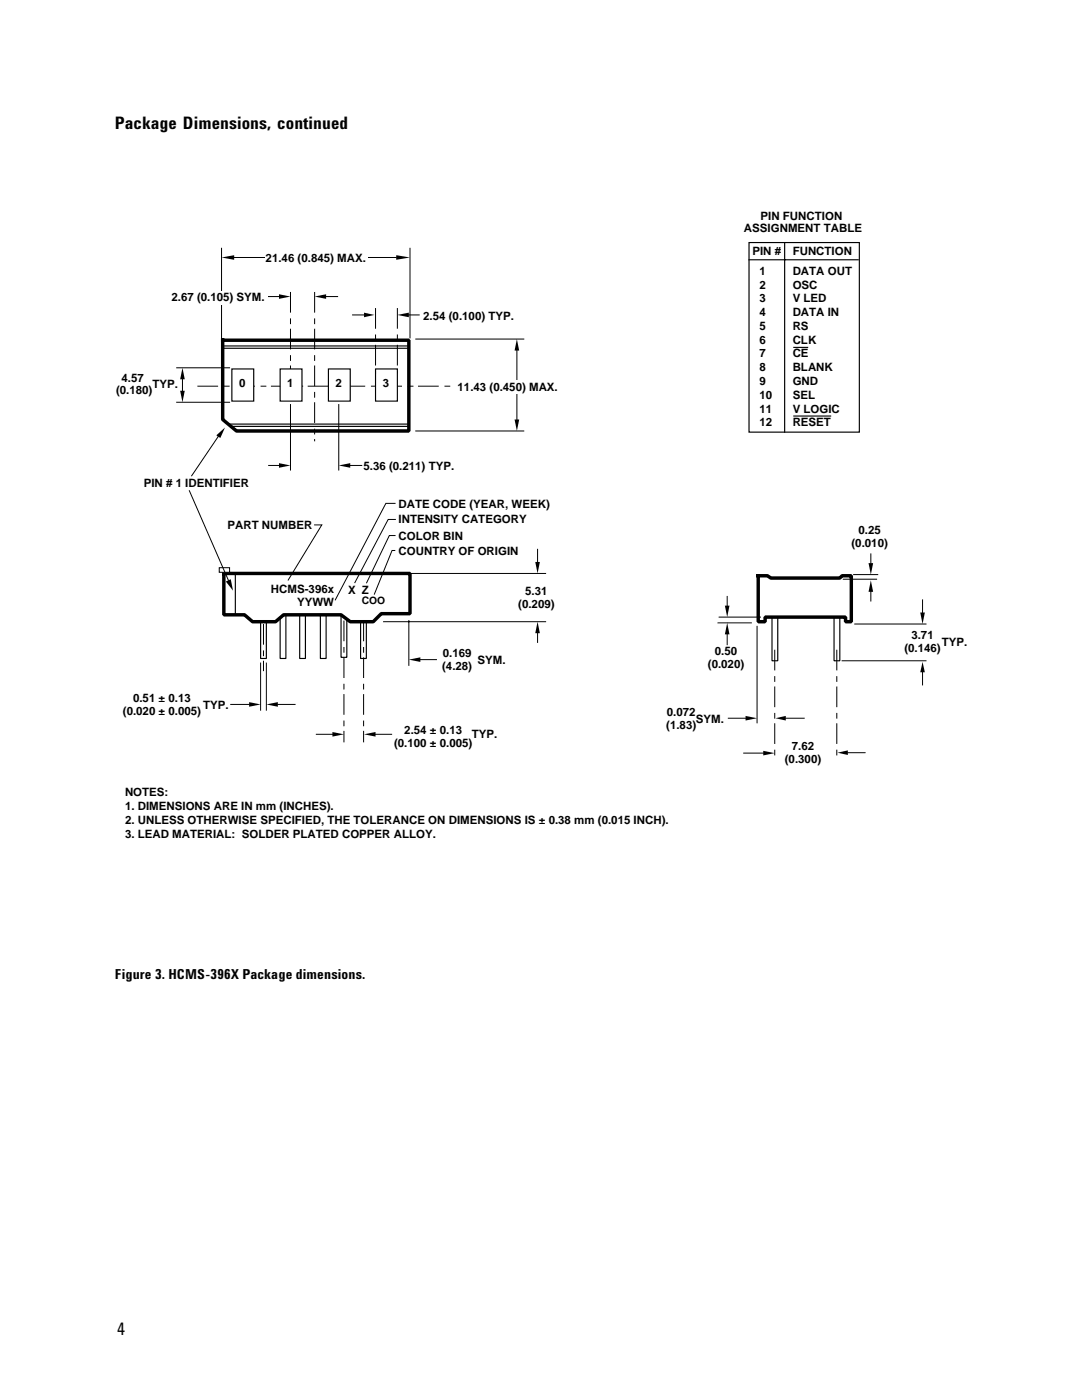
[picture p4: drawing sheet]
<svg xmlns="http://www.w3.org/2000/svg" width="216mm" height="279mm" viewBox="0 0 216 279" stroke-linecap="round" stroke-linejoin="round" font-family="sans-serif">
<path d="M44.7 69h36.7M44.7 69.5h36.7M45.8 84.6h35.8M45.8 85.1h35.8M52 122.7v8.7h1.1v-8.7M55.9 122.7v8.7h1.1v-8.7M59.8 122.7v8.7h1.1v-8.7M63.9 122.7v8.7h1.2v-8.7M68.1 122.5v8.7h1.1v-8.7M72 122.7v8.7h1.1v-8.7M154 123.2v8.7h1.2v-8.7M166.4 123.2v8.7h1.2v-8.7" fill="none" stroke="#000" stroke-width=".23"/>
<g fill="none" stroke="#000" stroke-width=".2">
<path d="M44.2 49.6v17.8M53.4 59.2h2.3M36.4 75.7v2.3M83 67.7h21.5M103.1 70v13.9M53.6 92.9h2.1M69.9 92.9h2.3M83 86h21.5M77 114.4h31.9M107.3 109.6v2.8M168.3 115.6h6.6M170.3 114.7h4.8"/>
<path d="M173.8 110.5v1.9M173.8 117.9v2M184.1 119.7v2.5M52 132.3v9.4M53.1 132.3v9.4M76.5 124.1h32.4M81.6 123.8v9M83.9 131.6h3.2M107.3 126.4v1.8M151.1 125v19.3M168 131.9h16.8M170.6 124.5h14.2"/>
<path d="M184.1 134.2v2.5M46 140.6h3.7M55.4 140.6h3.5M63.1 146.5h3.2M74.9 146.5h3.2M145.3 143.3h3.5M156.8 143.3h3.7"/>
</g>
<g fill="#000">
<path d="M55.7 58.7l2.3 .5-2.3 .4zM36.4 73.4l.5 2.3h-.9zM103.1 67.7l.5 2.3h-.9zM36 78h.9l-.5 2.3zM55.7 92.4l2.3 .5-2.3 .5zM67.6 92.9l2.3-.5v1zM102.7 83.7h.9l-.5 2.3zM106.8 112.2h.9l-.4 2.2zM173.3 112.4h.9l-.4 2.3zM173.8 115.8l.4 2.3h-.9zM81.6 131.6l2.3-.4v.9zM107.3 124.1l.4 2.3h-.9z"/>
<path d="M183.6 122.2h.9l-.4 2.3zM184.1 132.1l.4 2.1h-.9zM49.7 140.1l2.3 .5-2.3 .4zM53.1 140.6l2.3-.5v.9zM66.3 146.1l2.3 .4-2.3 .5zM72.6 146.5l2.3-.4v.9zM148.8 142.9l2.3 .4-2.3 .5zM154.7 143.3l2.1-.4v.9z"/>
</g>
<path d="M58 58.3v16.2M62.8 58.3v29.8M39.4 77.1h54.3M79.3 61.5v13M52.6 124.5v9.4M68.6 123.8v24.4M72.6 123.8v24.4M154.6 129.7v21.3M167 129.7v21.3" fill="none" stroke="#000" stroke-width=".2" stroke-dasharray="4.1 1.1 1.1 .9" stroke-linecap="butt"/>
<path d="M151.3 114.9h1.8l.7 .5h13.8l.4-.5h1.9v9.2h-1.2v-.9h-16v.9h-1.4z" fill="none" stroke="#000" stroke-width=".69"/>
<g fill="#fff" stroke="#000" stroke-width=".23">
<path d="M46.3 73.6h4.3v6.5h-4.3z"/>
<path d="M74.9 73.6h4.4v6.5h-4.4z"/>
<path d="M65.5 73.6h4.4v6.5h-4.4z"/>
<path d="M55.9 73.6h4.4v6.5h-4.4z"/>
</g>
<g fill="#fff">
<path d="M76.3 75.2h1.6v2.8h-1.6z"/>
<path d="M66.9 75.2h1.6v2.8h-1.6z"/>
<path d="M57.3 75.2h1.6v2.8h-1.6z"/>
<path d="M47.6 75.2h1.7v2.8h-1.7z"/>
</g>
<path d="M65.1 59.2h2.3M81.8 49.6v17.8M35.3 73.4h10.5M35.3 80.3h10.5M43.5 87.2l-5.3 7.8M58 80.7v13.1M67.6 80.7v13.1" fill="none" stroke="#000" stroke-width=".2"/>
<path d="M62.8 59.2l2.3-.5v.9zM43.2 86.9l1.7-1.6-.9 2.1z" fill="#000"/>
<g fill="#fff">
<path d="M34.1 58h19.3v2.8h-19.3z"/>
<path d="M90.3 75.9h22.2v2.8h-22.2z"/>
</g>
<path d="M152.3 149.8l2.3 .5-2.3 .5zM167.1 150.2l2.1-.4v.9z" fill="#000"/>
<path d="M148.4 150.3h3.9M169.2 150.2h3.4" fill="none" stroke="#000" stroke-width=".2"/>
<path d="M44.7 114.4h37.1v8.1h-5.7l-1.6 1.6h-4.6l-1.8-1.4h-11.5l-1.6 1.4h-4.6l-1.6-1.4h-4.1z" fill="#fff" stroke="#000" stroke-width=".69"/>
<path d="M47 114.4v8.3" fill="none" stroke="#000" stroke-width=".23"/>
<path d="M46.7 51.4h32.4M81.6 62.9h2M62.8 104.8h1.4l-6.7 11M78.8 109.9h-.6l-3.5 8.7M78.8 100.5h-1.8l-10.1 19.2M78.8 106.9h-1.1l-4.5 9.4M78.9 103.7h-1.4l-6.7 12.6" fill="none" stroke="#000" stroke-width=".2"/>
<path d="M44.4 67.9h37.2v18.1h-34.4l-2.8-2.3z" fill="none" stroke="#000" stroke-width=".69"/>
<path d="M74.9 61.5v13" fill="none" stroke="#000" stroke-width=".2" stroke-dasharray="4.1 1.1 1.1 .9" stroke-linecap="butt"/>
<path d="M44.2 51.4l2.5-.5v.9zM79.1 50.9l2.7 .5-2.7 .4zM79.3 62.9l2.3-.5v.9z" fill="#000"/>
<path d="M52.9 50.2h20.4v2.8h-20.4z" fill="#fff"/>
<path d="M72.6 62.4l2.1 .5-2.1 .4zM144.6 120.9h1l-.5 2.3zM145.1 124.3l.5 2.3h-1z" fill="#000"/>
<path d="M70.3 62.9h2.3M145.1 119v1.9M143.3 124.3h6.6M143.5 123.2h8.3M145.1 126.6v2.1" fill="none" stroke="#000" stroke-width=".2"/>
<path d="M149.5 48.4h22v37.8h-22zM149.5 51.8h21.7M156.6 48.5v37.7M158.4 69.3h2.8M158.4 83h7.3" fill="none" stroke="#000" stroke-width=".23"/>
<path d="M43.7 113.3h2.1v.9h-2.1z" fill="#fff" stroke="#000" stroke-width=".2"/>
<path d="M45.1 116.1l.9-.5 .5 2.3z" fill="#000"/>
<path d="M37.8 97.9l7.8 17.9" fill="none" stroke="#000" stroke-width=".2"/>
<g font-size="3.5">
<text x="22.9" y="25.8">Package Dimensions, continued</text>
<text x="23.4" y="266.5">4</text>
</g>
<text font-size="2.8" x="22.9" y="195.3">Figure 3. HCMS-396X Package dimensions.</text>
<g font-size="2.3">
<text x="148.5" y="46.3">ASSIGNMENT TABLE</text>
<text x="151.8" y="43.8">PIN FUNCTION</text>
<text x="53" y="52.3">21.46 (0.845) MAX.</text>
<text x="150.1" y="50.9">PIN #</text>
<text x="158.2" y="50.9">FUNCTION</text>
<text x="151.5" y="54.8">1</text>
<text x="151.5" y="57.6">2</text>
<text x="158.2" y="54.8">DATA OUT</text>
<text x="158.2" y="57.6">OSC</text>
<text x="34.2" y="60.1">2.67 (0.105) SYM.</text>
<text x="84.5" y="63.8">2.54 (0.100) TYP.</text>
<text x="151.5" y="60.3">3</text>
<text x="151.5" y="63.1">4</text>
<text x="151.5" y="65.8">5</text>
<text x="158.2" y="60.3">V LED</text>
<text x="158.2" y="63.1">DATA IN</text>
<text x="158.2" y="65.8">RS</text>
<text x="151.5" y="68.6">6</text>
<text x="151.5" y="71.3">7</text>
<text x="158.2" y="68.6">CLK</text>
<text x="158.2" y="71.3">CE</text>
<text x="24.2" y="76.2">4.57</text>
<text x="30.4" y="77.5">TYP.</text>
<text x="47.7" y="77.3">0</text>
<text x="57.3" y="77.3">1</text>
<text x="67" y="77.3">2</text>
<text x="76.4" y="77.3">3</text>
<text x="91.3" y="78">11.43 (0.450) MAX.</text>
<text x="151.5" y="74.1">8</text>
<text x="151.5" y="76.8">9</text>
<text x="158.2" y="74.1">BLANK</text>
<text x="158.2" y="76.8">GND</text>
<text x="23.1" y="78.7">(0.180)</text>
<text x="151.5" y="79.6">10</text>
<text x="151.5" y="82.3">11</text>
<text x="158.2" y="79.6">SEL</text>
<text x="158.2" y="82.3">V LOGIC</text>
<text x="151.5" y="85.1">12</text>
<text x="158.2" y="85.1">RESET</text>
<text x="72.5" y="93.8">5.36 (0.211) TYP.</text>
<text x="28.7" y="97.2">PIN # 1 IDENTIFIER</text>
<text x="79.5" y="101.3">DATE CODE (YEAR, WEEK)</text>
<text x="45.4" y="105.6">PART NUMBER</text>
<text x="79.5" y="104.5">INTENSITY CATEGORY</text>
<text x="79.5" y="107.7">COLOR BIN</text>
<text x="171.3" y="106.6">0.25</text>
<text x="79.5" y="110.8">COUNTRY OF ORIGIN</text>
<text x="169.9" y="109.2">(0.010)</text>
<text x="54.1" y="118.3">HCMS-396x</text>
<text x="69.5" y="118.6">X Z</text>
<text x="104.8" y="118.8">5.31</text>
<text x="59.3" y="120.9">YYWW</text>
<text x="103.4" y="121.3">(0.209)</text>
<text x="88.3" y="131.2">0.169</text>
<text x="142.6" y="130.7">0.50</text>
<text x="180.5" y="130">(0.146)</text>
<text x="181.9" y="127.5">3.71</text>
<text x="188" y="128.9">TYP.</text>
<text x="88.2" y="133.7">(4.28)</text>
<text x="95.3" y="132.6">SYM.</text>
<text x="141.2" y="133.2">(0.020)</text>
<text x="24.5" y="142.6">(0.020 ± 0.005)</text>
<text x="26.6" y="140.1">0.51 ± 0.13</text>
<text x="40.5" y="141.5">TYP.</text>
<text x="133.1" y="142.9">0.072</text>
<text x="78.6" y="149.1">(0.100 ± 0.005)</text>
<text x="80.7" y="146.5">2.54 ± 0.13</text>
<text x="94.2" y="147.2">TYP.</text>
<text x="132.9" y="145.4">(1.83)</text>
<text x="138.9" y="144.3">SYM.</text>
<text x="158" y="149.8">7.62</text>
<text x="156.6" y="152.3">(0.300)</text>
<text x="24.9" y="158.9">NOTES:</text>
<text x="24.9" y="161.7">1. DIMENSIONS ARE IN mm (INCHES).</text>
<text x="24.9" y="164.4">2. UNLESS OTHERWISE SPECIFIED, THE TOLERANCE ON DIMENSIONS IS ± 0.38 mm (0.015 INCH).</text>
<text x="24.9" y="167.2">3. LEAD MATERIAL: SOLDER PLATED COPPER ALLOY.</text>
</g>
<text font-size="2.1" x="72.2" y="120.6">COO</text>
</svg>
